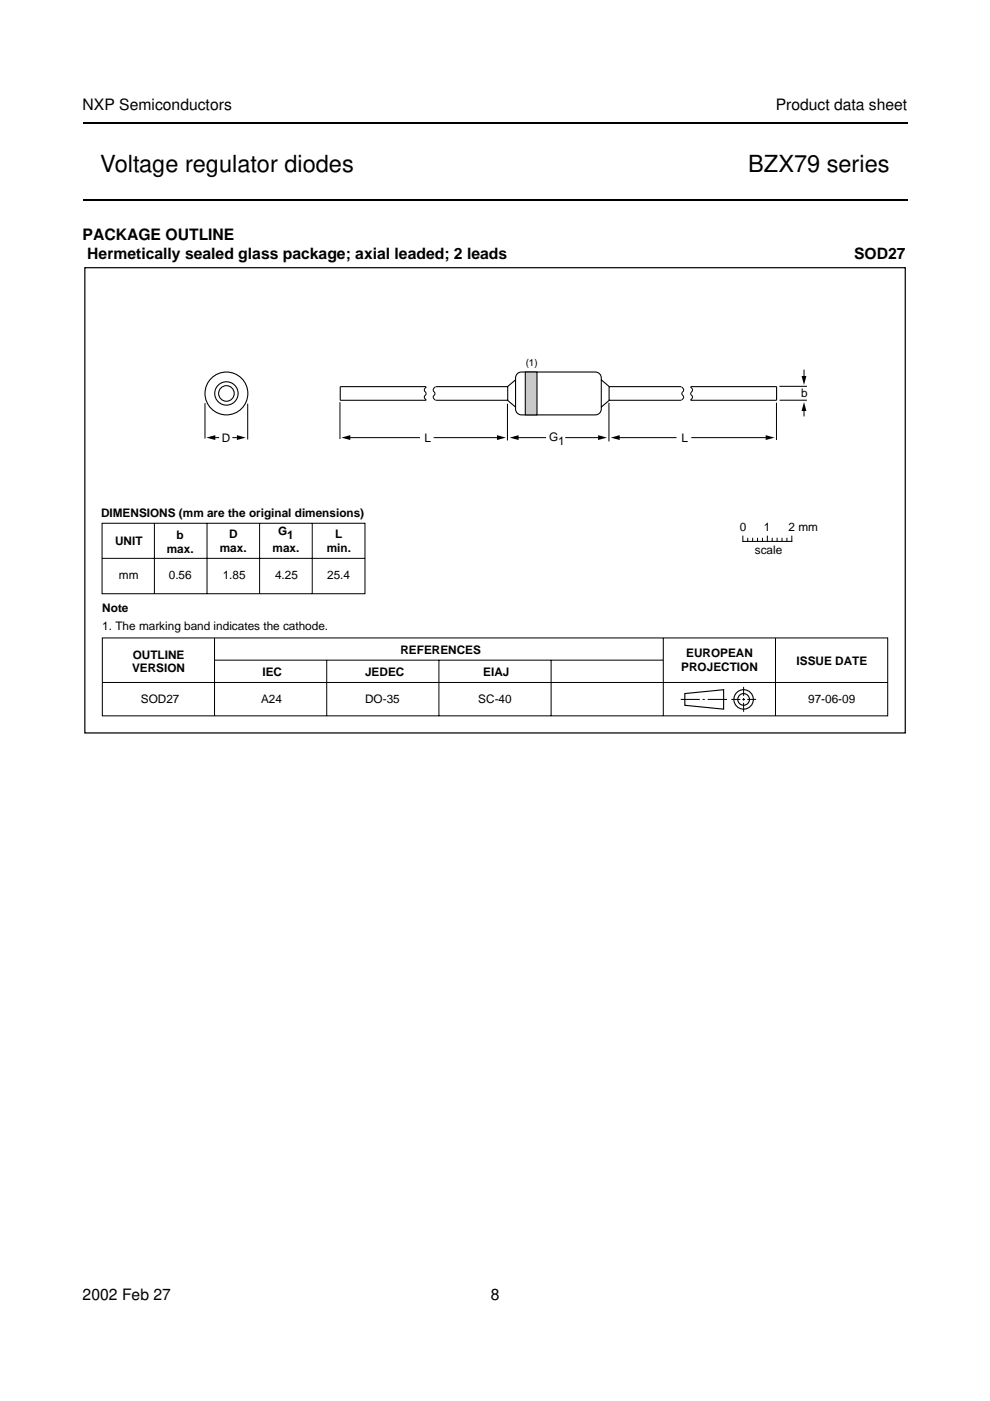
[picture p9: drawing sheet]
<svg xmlns="http://www.w3.org/2000/svg" width="210mm" height="297mm" viewBox="0 0 210 297" stroke-linecap="round" stroke-linejoin="round" font-family="sans-serif">
<path d="M17.5 26.1h174.9M17.5 42.4h174.9" fill="none" stroke="#000" stroke-width=".42"/>
<path d="M17.7 51.9h174.5v103.7h-174.5z" fill="#fff"/>
<g fill="none" stroke="#000" stroke-width=".21">
<path d="M170.5 78.4v2.4M43.5 85.5v7.5M44.6 92.8h1.9M49.3 92.8h1.6M52.5 85.6v7.6M72.1 85.3v7.8M73.2 92.8h15.8M90.4 82l-.3 .3a.61 .61 0 0 0 .2 .9v.5a.56 .56 0 0 0-.2 .9l.3 .3M91.9 92.8h14.2M92.3 82l-.3 .3a.61 .61 0 0 0 .2 .9v.5a.56 .56 0 0 0-.2 .9l.3 .3M107.6 85.6v7.8M108.9 92.8h6.9"/>
<path d="M119.8 92.8h7.8M129.1 85.4v8.2M130.3 92.8h13.1M144.5 82l.3 .3a.61 .61 0 0 1-.2 .9v.5a.56 .56 0 0 1 .2 .9l-.3 .3M146.4 82l.3 .3a.61 .61 0 0 1-.2 .9v.5a.56 .56 0 0 1 .2 .9l-.3 .3M146.6 92.8h16.5M164.6 85.4v7.9M165.2 81.9h5.9M165.3 84.9h5.8M170.5 86.4v1.9M21.6 110.9h55.8v15h-55.8zM21.7 118.4h55.7"/>
<path d="M32.7 110.9v15M43.9 110.9v15M55 110.9v15M66.2 110.9v15M157.5 113.7v1.1M158.5 114.1v.7M159.6 114.1v.7M160.6 114.1v.7M161.7 114.1v.7M162.7 113.7v1.1M163.7 114.1v.7M164.8 114.1v.7"/>
<path d="M165.8 114.1v.7M166.8 114.1v.7M167.9 113.7v1.1h-10.4M21.7 135.3h166.5v16.5h-166.5zM45.5 135.3v16.5M45.5 140h95M69.3 140v11.8M93.1 140v11.8M116.8 140v11.8M140.6 135.3v16.5M164.4 135.3v16.5M21.7 144.7h166.5"/>
<path d="M144.3 148.3h4.1M149 148.3h.4M150 148.3h4.2M155.1 148.3h1.9M157.4 148.3h.6M157.7 145.6v1.9M157.7 148v.5M157.7 149v1.9M158.4 148.3h1.9"/>
</g>
<g fill="none" stroke="#000" stroke-width=".24">
<path d="M145.2 147l8.2-.8v4.2l-8.2-.9z"/>
<circle cx="157.7" cy="148.3" r="2.06"/>
<circle cx="157.7" cy="148.3" r="1.24"/>
</g>
<path d="M18 56.8h173.9v98.6h-173.9z" fill="none" stroke="#000" stroke-width=".26"/>
<path d="M169.9 79.7h1.1l-.5 1.9zM43.8 92.8l1.8-.5v1zM50.2 92.3l1.9 .5-1.9 .5zM72.4 92.8l1.9-.5v1zM105.4 92.3l1.9 .5-1.9 .5zM108.1 92.8l1.9-.5v1zM126.8 92.3l1.9 .5-1.9 .5zM129.5 92.8l1.9-.5v1zM162.3 92.3l1.9 .5-1.9 .5zM170.5 85.3l.5 1.8h-1.1z" fill="#000"/>
<g fill="none" stroke="#000" stroke-width=".23">
<path d="M109.5 79.4l.7-.5h.3h15.7a1.24 1.24 0 0 1 1.3 1.2v6.6a1.24 1.24 0 0 1-1.3 1.3h-15.7a1.24 1.24 0 0 1-1.2-1.3v-6.6zM90.3 82h-18.2v2.9h18.2M92.4 82h15.3M92.4 84.9h15.3M109.3 80.5l-1.6 1.4v3l1.6 1.4M127.5 80.5l1.6 1.4v3l-1.6 1.4M129.1 82h15.3M129.1 84.9h15.3M146.5 82h18.2v2.9h-18.2"/>
<circle cx="48" cy="83.4" r="1.65"/>
<circle cx="48" cy="83.4" r="4.5"/>
<circle cx="48" cy="83.4" r="2.48"/>
</g>
<path d="M111.4 78.9h2.5v9.1h-2.5z" fill="#ccc" stroke="#000" stroke-width=".23"/>
<g font-size="5">
<text x="21.3" y="36.4">Voltage regulator diodes</text>
<text x="158.6" y="36.4">BZX79 series</text>
</g>
<g font-size="3.3">
<text x="17.5" y="23.3">NXP Semiconductors</text>
<text x="164.5" y="23.3">Product data sheet</text>
<text x="17.5" y="50.8">PACKAGE OUTLINE</text>
<text x="18.5" y="54.8">Hermetically sealed glass package; axial leaded; 2 leads</text>
<text x="181.1" y="54.9">SOD27</text>
<text x="17.5" y="275.6">2002 Feb 27</text>
<text x="104" y="275.6">8</text>
</g>
<g font-size="2.5">
<text x="169.9" y="84.2">b</text>
<text x="47" y="93.7">D</text>
<text x="90" y="93.7">L</text>
<text x="116.4" y="93.6">G</text>
<text x="118.3" y="94.4">1</text>
<text x="144.5" y="93.7">L</text>
<text x="21.4" y="109.6">DIMENSIONS (mm are the original dimensions)</text>
<text x="59" y="113.4">G</text>
<text x="156.9" y="112.5">0</text>
<text x="161.9" y="112.5">1</text>
<text x="167.2" y="112.5">2 mm</text>
<text x="24.4" y="115.6">UNIT</text>
<text x="35.4" y="117.2">max.</text>
<text x="37.5" y="114.3">b</text>
<text x="46.6" y="117">max.</text>
<text x="48.6" y="114.1">D</text>
<text x="57.8" y="117.1">max.</text>
<text x="60.9" y="114.2">1</text>
<text x="69.3" y="117">min.</text>
<text x="71.1" y="114.1">L</text>
<text x="160" y="117.4">scale</text>
<text x="25.2" y="122.8">mm</text>
<text x="35.8" y="122.9">0.56</text>
<text x="47.2" y="122.9">1.85</text>
<text x="58.3" y="122.9">4.25</text>
<text x="69.4" y="122.9">25.4</text>
<text x="21.7" y="129.8">Note</text>
<text x="21.7" y="133.6">1. The marking band indicates the cathode.</text>
<text x="28" y="142.5">VERSION</text>
<text x="28.1" y="139.6">OUTLINE</text>
<text x="55.7" y="143.3">IEC</text>
<text x="77.4" y="143.3">JEDEC</text>
<text x="84.9" y="138.6">REFERENCES</text>
<text x="102.5" y="143.3">EIAJ</text>
<text x="144.5" y="142.3">PROJECTION</text>
<text x="145.5" y="139.3">EUROPEAN</text>
<text x="168.9" y="140.9">ISSUE DATE</text>
<text x="29.9" y="149.1">SOD27</text>
<text x="55.3" y="149.1">A24</text>
<text x="77.4" y="149.1">DO-35</text>
<text x="101.4" y="149.1">SC-40</text>
<text x="171.3" y="149">97-06-09</text>
</g>
<text font-size="2.1" x="111.5" y="77.7">(1)</text>
</svg>
